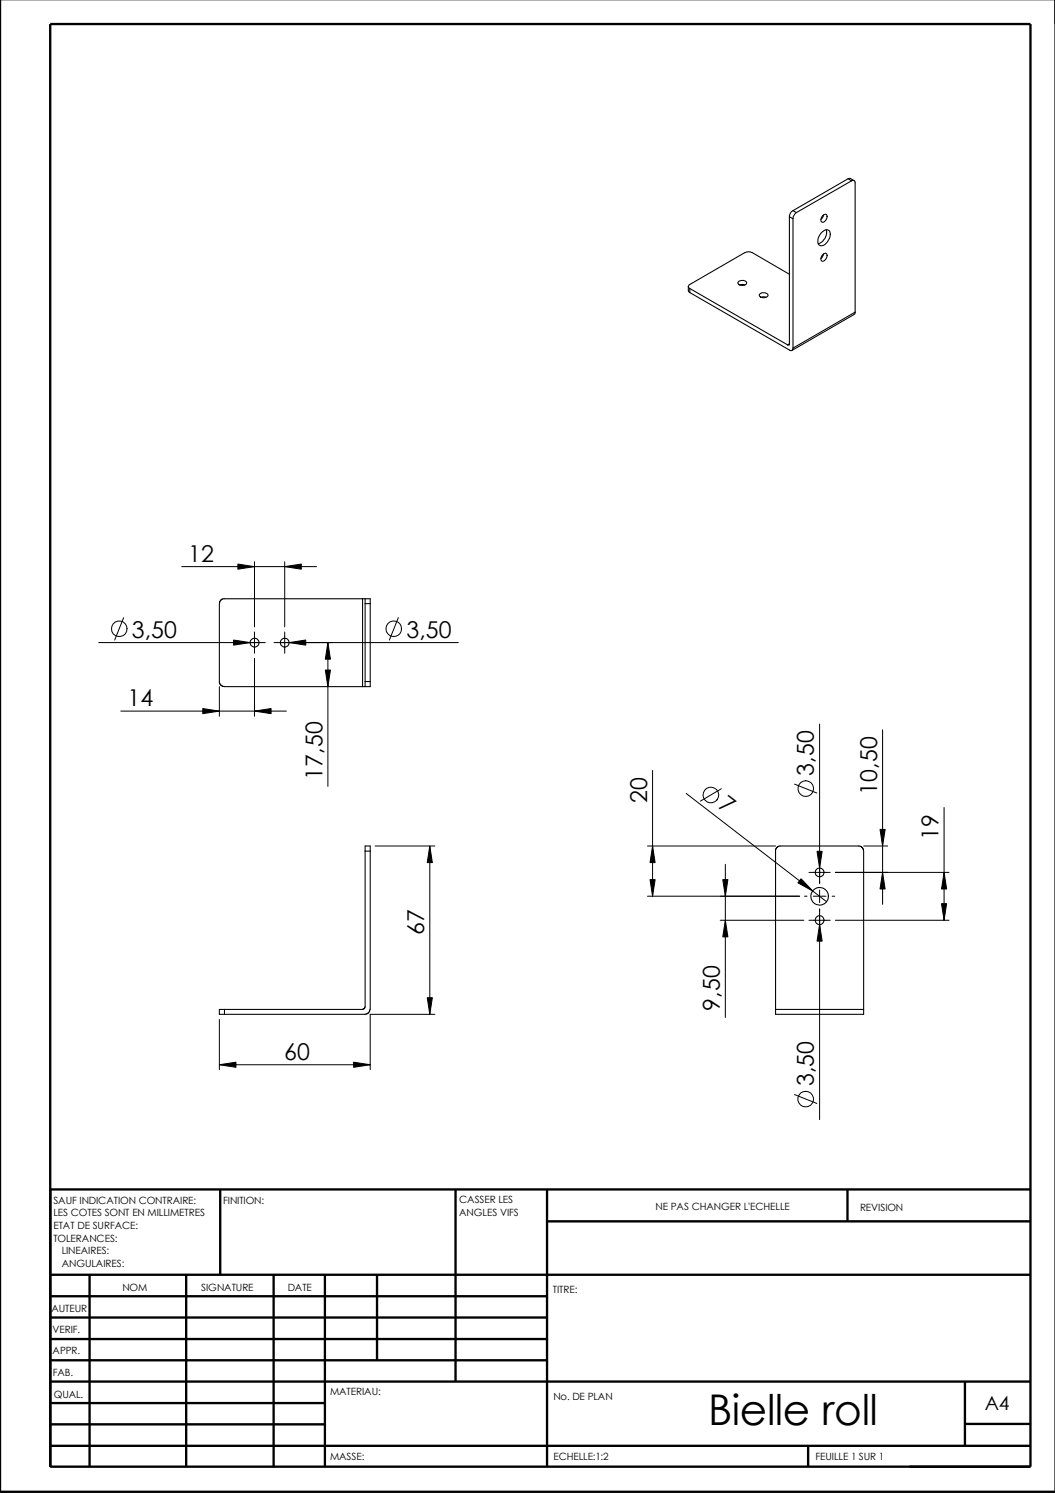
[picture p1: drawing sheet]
<svg xmlns="http://www.w3.org/2000/svg" width="210mm" height="297mm" viewBox="0 0 210 297" stroke-linecap="round" stroke-linejoin="round" font-family="sans-serif">
<g fill="none" stroke="#000" stroke-width=".47">
<path d="M0 -.1v296.9h209.9M10 4.8h195v287h-195zM43.8 236.6v17M90.6 236.6v38.3M108.8 236.6v55.3M168.6 236.6v6.3M205 236.6h-195v55.3M10 257.9h98.8M10 253.6h195M17.8 253.6v38.3M37 253.6v38.3M54.4 253.6v38.3"/>
<path d="M64.6 253.6v38.3M75 253.6v17M108.8 243h96.2M10 266.4h98.8M10 262.1h98.8M10 270.6h98.8M10 279.1h54.6M10 274.9h195M192 274.8v12.7M10 287.7h195M10 283.4h54.6M160.8 287.5v4.3"/>
<path d="M192 283.3h13"/>
</g>
<g fill="none" stroke="#000" stroke-width=".21">
<path d="M168.7 35.6l.4-.1 .8 .4M168.7 35.6l-10.9 6.3M168.7 35.6l.7 .4M169.4 36l.4-.1 .3 .3v25.9M169.4 36l-10.9 6.3M136.9 57v.8l.3 .4M137.2 58.2l19.9 11.4a.42 .42 0 0 0 .5 .1 .42 .42 0 0 0 .2-.4M137.2 57.4v.8M137.2 57.4l19.5 11.2M146.9 56a1.2 1.2 0 0 1 1.6 .2 .95 .95 0 0 1-1.6 .4l-.1-.2zM147.2 56.7h1M151.2 58.5l.4-.2h.7a.47 .47 0 0 1 .5 .4 .47 .47 0 0 1-.5 .5 .75 .75 0 0 1-1.2-.6z"/>
<path d="M151.4 59.1h1M157.1 54.6l-7.5-4.4a1.61 1.61 0 0 0-1.4 0l-11 6.4a.42 .42 0 0 0-.3 .4 .42 .42 0 0 0 .3 .4M157.1 43.1l.7 .4M157.1 43.1v25.3M157.8 41.9a1.49 1.49 0 0 0-.7 1.2M157.8 43.5v25.8M157.8 41.9l.7 .4M158.5 42.3l-.6 .7-.1 .5M163.5 46.2a.92 .92 0 0 1 .8-.5 .92 .92 0 0 1 .8 .5 2.42 2.42 0 0 1-1.8 2.7l-.2-.1a1.78 1.78 0 0 1 .2-2.4zM163.7 50.7a.47 .47 0 0 1 .7-.3 .47 .47 0 0 1 .1 .7v.2a.68 .68 0 0 1-.4 .6 .68 .68 0 0 1-.7-.1v-.6zM163.7 42.9a.47 .47 0 0 1 .7-.2 .47 .47 0 0 1 .1 .6v.2a.68 .68 0 0 1-.4 .6 .68 .68 0 0 1-.7-.1v-.5zM163.9 42.8l-.6 .8"/>
<path d="M163.9 50.5l-.6 .9M164.4 45.7a2.3 2.3 0 0 1-1.6 2.8M157.1 68.4l-.1 .3-.3-.1M157.1 68.4l-.4 .2M170.1 62.1l-.2 .5-12.3 7.1M170.1 62.1l-12.3 7.2M72.1 119.1h.5M72.1 119.1h-27.7l-.5 .4-.2 .6M72.1 119.1v17.5M72.6 119.1h1.1v17.5h-29l-.6-.2-.5-.6v-15.7M72.6 119.1v17.5M72.6 120.1h1.1"/>
<path d="M72.6 135.6h1.1M72.6 169.3h1.1M154.4 168.7l.6-.4h16.1l.6 .4 .1 .6v32.5h-17.5v-32.8zM44.7 200.8v1M73.6 200.8l-.3 .7-.7 .3h-29v-1h28.5l.5-.2v-32.3h1.1v32.5M154.3 200.8h17.5"/>
<circle cx="50.7" cy="127.9" r=".89"/>
<circle cx="56.6" cy="127.9" r=".87"/>
<circle cx="163.1" cy="178.3" r="1.74"/>
<circle cx="163.1" cy="173.6" r=".87"/>
<circle cx="163.1" cy="183.1" r=".88"/>
</g>
<g fill="none" stroke="#000" stroke-width=".2">
<path d="M36.2 112.7h26.8M47.3 112.2l3.3 .5-3.3 .5zM50.6 111.8v12.9M56.6 112.7l3.3-.5v1zM56.6 111.8v12.9M19.6 127.8h33.2M24.6 122.9l-1.8 4.4M43.6 136.6v5.9M46.5 127.3l3.3 .5-3.3 .6zM50.6 125.7v4.3M50.6 131v11.5M54.5 127.8h36.7"/>
<path d="M56.6 125.7v4.3M57.5 127.8l3.3-.5v1.1zM64.7 133.3h1l-.5 3.3zM65.2 127.8l.5 3.3h-1zM65.2 127.8v28.7M79.2 122.9l-1.7 4.4M24 141.5h33M40.3 141l3.3 .5-3.3 .5zM50.6 141.5l3.3-.5v1zM129.8 153.3v25M136.5 157.9l28 21.5M143.5 156.9l-4.1 2.5"/>
<path d="M158.1 156l4.4 1.8M163.1 144.1v31.7M175.6 145.2v34.7M74.6 168.3h11.9M85.5 168.3l.5 3.3h-1zM85.5 168.3v33.5M128.8 168.3h25.5M128.8 178.3h30.3M129.3 175h1l-.5 3.3zM129.8 168.3l.5 3.3h-1zM143.8 175h1l-.5 3.3zM144.3 172v30.4"/>
<path d="M159.4 174.8l2.3 2.4-3-1.6zM160.1 178.3h.5M161 173.6h4.2M161.8 178.3h2.5M162.6 169.4h1l-.5 3.3zM163.1 177.1v2.5M165.6 178.3h.5M166.2 173.6h22.6M171.8 168.3h4.8M175.1 165h1l-.5 3.3zM175.6 173.6l.5 3.3h-1zM187.3 179.8h1l-.5 3.3z"/>
<path d="M187.8 173.6l.5 3.3h-1zM187.8 160.7v22.4M85 198.5h1l-.5 3.3zM143.3 183.1h16.6M144.3 183.1l.5 3.3h-1zM161 183.1h4.2M163.1 183.9l.5 3.3h-1zM163.1 180.8v42M166.2 183.1h22.6M43.6 211.8l3.3-.5v1zM43.6 202.8v10M43.6 211.8h30.1"/>
<path d="M70.4 211.3l3.3 .5-3.3 .5zM86.5 201.8h-12.8v11M158.1 217.8l4.4 1.7"/>
<circle cx="23.7" cy="125.1" r="1.56"/>
<circle cx="78.3" cy="125.1" r="1.56"/>
<circle cx="141.4" cy="158.2" r="1.55"/>
<circle cx="160.3" cy="156.9" r="1.56"/>
<circle cx="160.3" cy="218.7" r="1.55"/>
</g>
<g fill="#000">
<path d="M47.3 112.2l3.3 .5-3.3 .5zM56.6 112.7l3.3-.5v1zM46.5 127.3l3.3 .5-3.3 .6zM57.5 127.8l3.3-.5v1.1zM65.2 127.8l.5 3.3h-1zM64.7 133.3h1l-.5 3.3zM40.3 141l3.3 .5-3.3 .5zM50.6 141.5l3.3-.5v1zM85.5 168.3l.5 3.3h-1zM129.3 175h1l-.5 3.3zM129.8 168.3l.5 3.3h-1zM143.8 175h1l-.5 3.3z"/>
<path d="M159.4 174.8l2.3 2.4-3-1.6zM162.6 169.4h1l-.5 3.3zM175.6 173.6l.5 3.3h-1zM175.1 165h1l-.5 3.3zM187.8 173.6l.5 3.3h-1zM144.3 183.1l.5 3.3h-1zM163.1 183.9l.5 3.3h-1zM187.3 179.8h1l-.5 3.3zM43.6 211.8l3.3-.5v1zM70.4 211.3l3.3 .5-3.3 .5zM85 198.5h1l-.5 3.3z"/>
</g>
<text font-size="8.4" x="140.9" y="283.5">Bielle roll</text>
<g font-size="4.6">
<text x="37.5" y="111.8">12</text>
<text x="26.2" y="126.9">3,50</text>
<text x="80.9" y="126.9">3,50</text>
<text x="25.4" y="140.5">14</text>
<text x="64.1" y="155.2" transform="rotate(-90 64.1 155.2)">17,50</text>
<text x="161.9" y="154.4" transform="rotate(-90 161.9 154.4)">3,50</text>
<text x="128.7" y="159.7" transform="rotate(-90 128.7 159.7)">20</text>
<text x="142.7" y="160.6" transform="rotate(37 142.7 160.6)">7</text>
<text x="174.5" y="158.1" transform="rotate(-90 174.5 158.1)">10,50</text>
<text x="186.7" y="167.1" transform="rotate(-90 186.7 167.1)">19</text>
<text x="84.4" y="186" transform="rotate(-90 84.4 186)">67</text>
<text x="143.2" y="201.1" transform="rotate(-90 143.2 201.1)">9,50</text>
<text x="56.6" y="210.9">60</text>
<text x="161.9" y="216.2" transform="rotate(-90 161.9 216.2)">3,50</text>
</g>
<text font-size="3.9" x="195.9" y="280.5">A4</text>
<g font-size="2">
<text x="10.6" y="239.5">SAUF INDICATION CONTRAIRE:</text>
<text x="44.4" y="239.5">FINITION:</text>
<text x="91.4" y="239.4">CASSER LES</text>
<text x="10.6" y="242">LES COTES SONT EN MILLIMETRES</text>
<text x="10.6" y="244.5">ETAT DE SURFACE:</text>
<text x="91.4" y="241.9">ANGLES VIFS</text>
<text x="130.4" y="240.8">NE PAS CHANGER L'ECHELLE</text>
<text x="171.1" y="241">REVISION</text>
<text x="10.6" y="247">TOLERANCES:</text>
<text x="12.3" y="249.5">LINEAIRES:</text>
<text x="12.3" y="252">ANGULAIRES:</text>
<text x="24.3" y="256.9">NOM</text>
<text x="40" y="256.9">SIGNATURE</text>
<text x="57.2" y="256.9">DATE</text>
<text x="110" y="257.2">TITRE:</text>
<text x="10.2" y="261">AUTEUR</text>
<text x="10.5" y="269.4">APPR.</text>
<text x="10.5" y="265.3">VERIF.</text>
<text x="10.5" y="273.7">FAB.</text>
<text x="10.7" y="278.1">QUAL.</text>
<text x="65.7" y="277.5">MATERIAU:</text>
<text x="110.1" y="278.6">No. DE PLAN</text>
<text x="65.7" y="290.5">MASSE:</text>
<text x="110.1" y="290.5">ECHELLE:1:2</text>
<text x="162.3" y="290.4">FEUILLE 1 SUR 1</text>
</g>
</svg>
